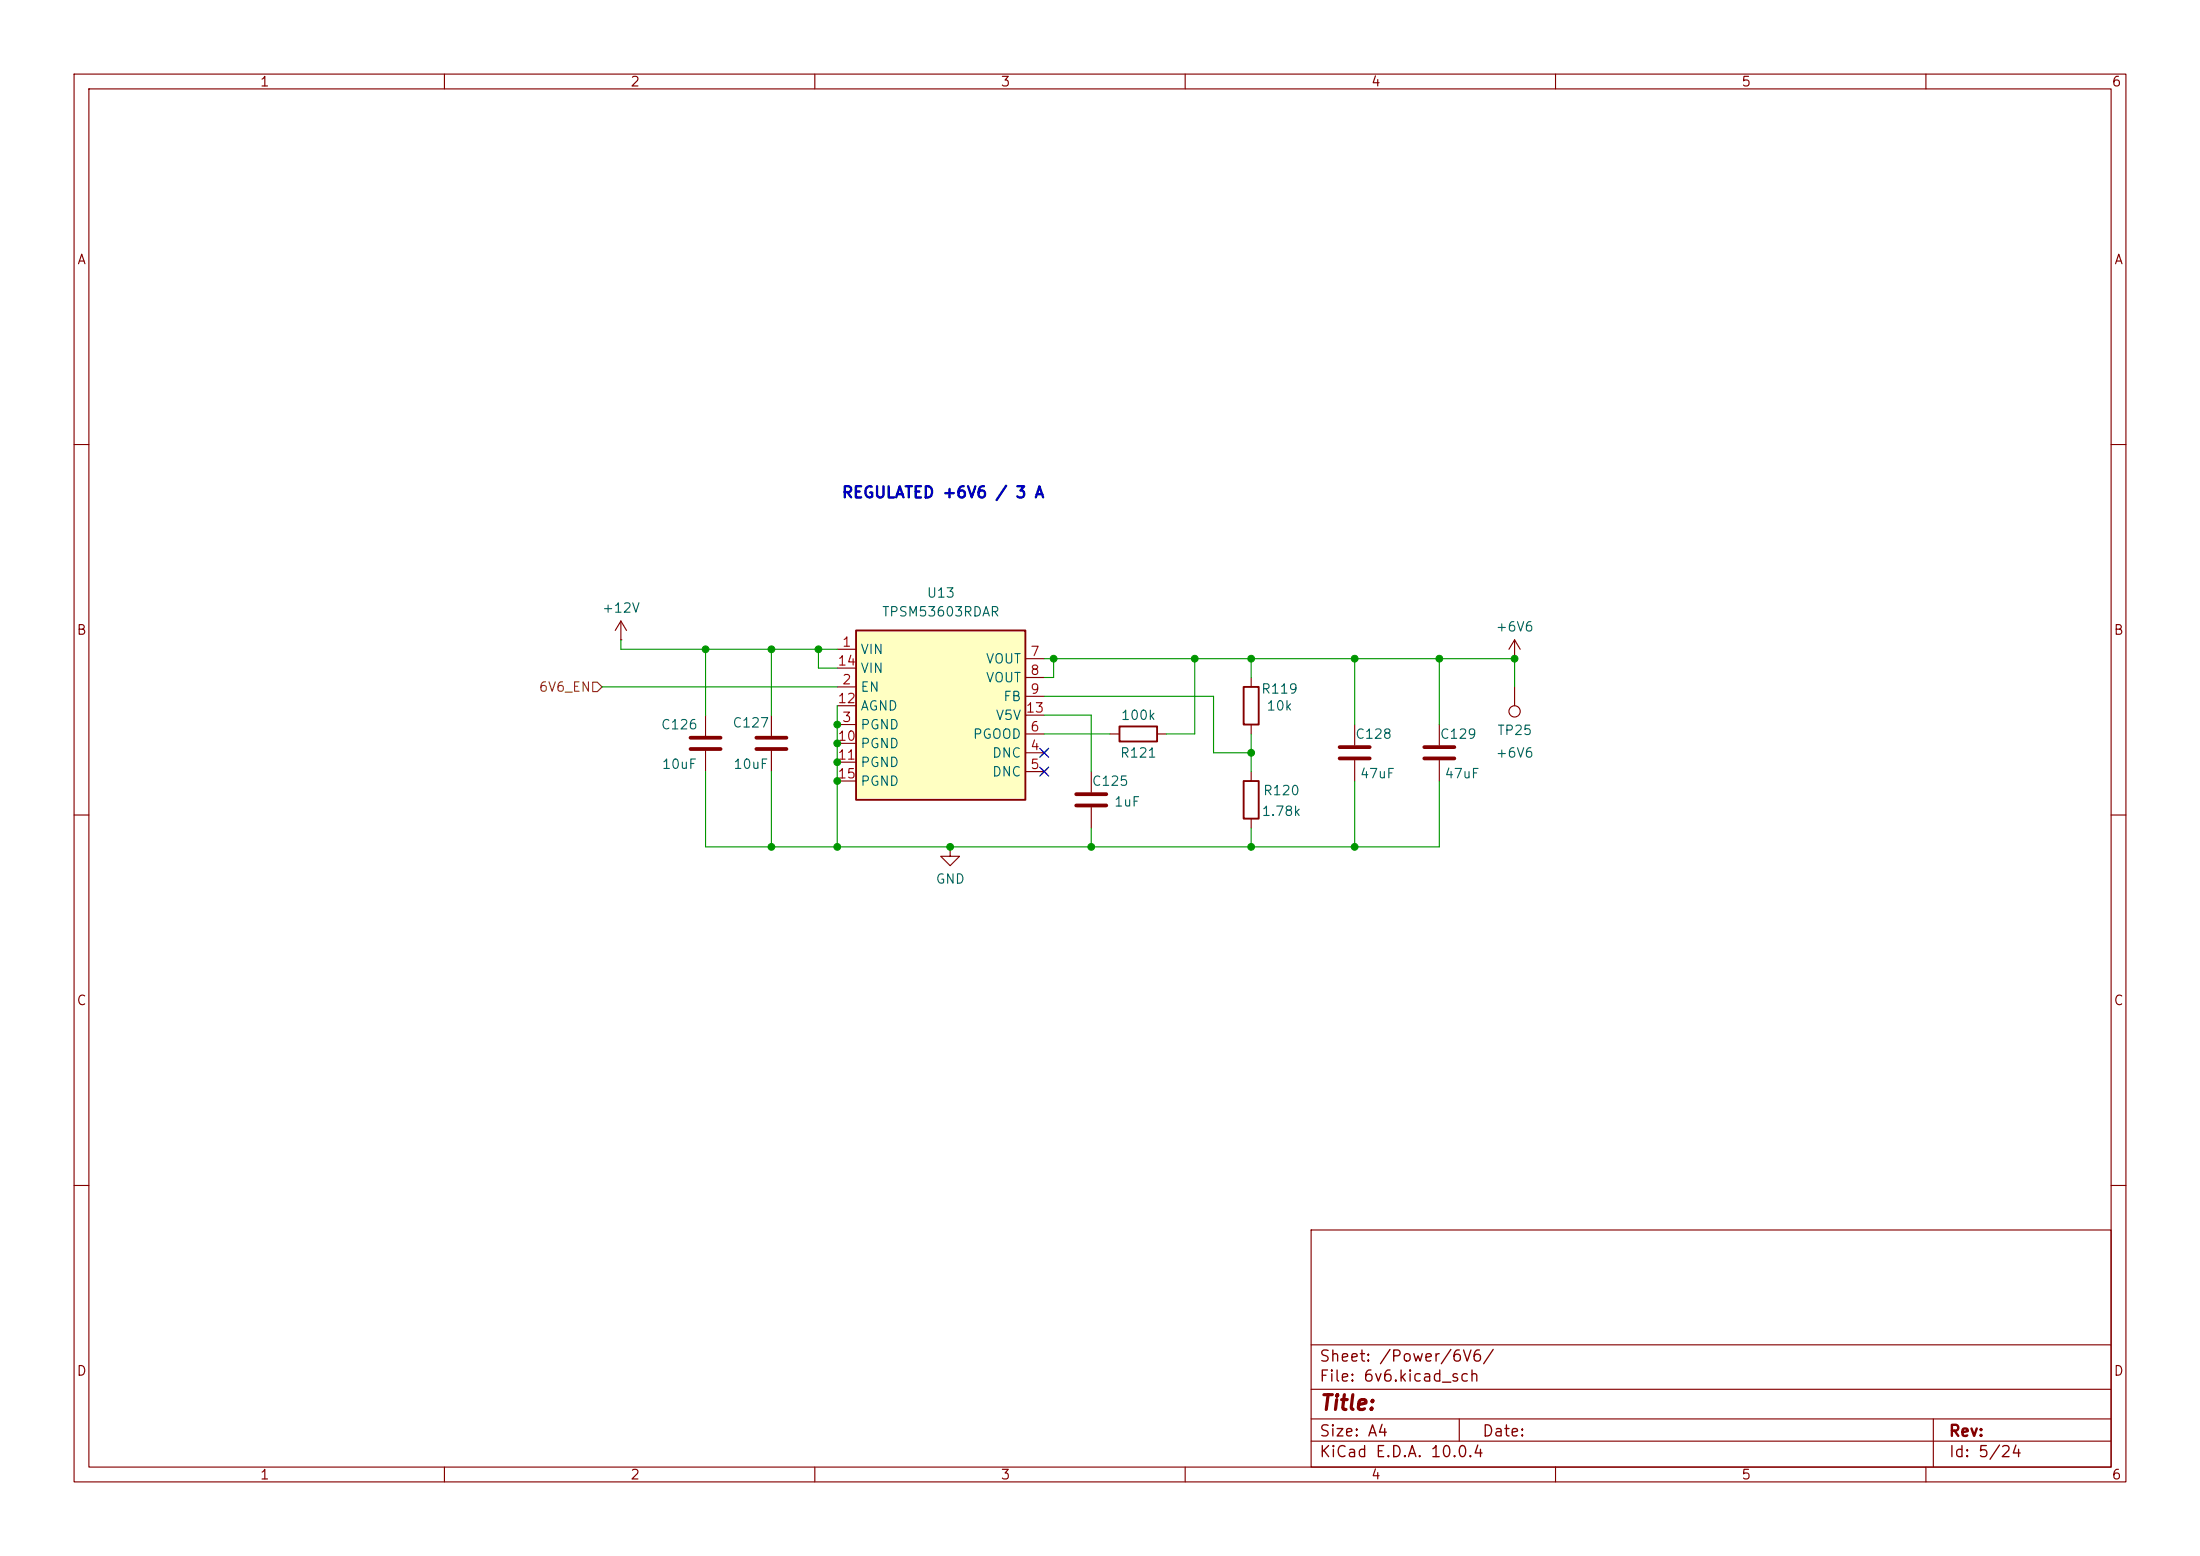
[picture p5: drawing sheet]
<svg xmlns="http://www.w3.org/2000/svg" width="297mm" height="210mm" viewBox="0 0 297 210" stroke-linecap="round" stroke-linejoin="round" font-family="sans-serif">
<g fill="none" stroke="#840000" stroke-width=".15">
<path d="M10 10h277v190h-277zM12 12h273v186h-273zM60 10v2M110 10v2M160 10v2M210 10v2M260 10v2M10 60h2M285 60h2M83.8 86.4h.1M83.8 83.8l-.7 1.3M83.8 83.8l.8 1.3"/>
<path d="M83.8 83.8v2.6M104.1 96.5v2.8M149.9 99.1h1.2M156.2 99.1h1.3M168.9 91.4v1.3M168.9 97.8v1.3M194.3 97.8v2.8M204.5 88.9h.1M204.5 86.4v2.5M204.5 92.7v2.6M204.5 86.4l-.8 1.2M204.5 86.4l.7 1.2"/>
<path d="M10 110h2M104.1 101.3v2.8M168.9 104.1v1.3M168.9 110.5v1.3M194.3 102.6v2.8M285 110h2M10 160h2M177 166h108v32h-108zM285 160h2M60 198v2M110 198v2M160 198v2"/>
<path d="M177 194.5h108M177 191.5h108M177 187.5h108M177 181.5h108M197 191.5v3M210 198v2M260 198v2M261 191.5v6.5"/>
<circle cx="204.5" cy="96" r=".76"/>
</g>
<path d="M102.1 99.6h4.1M102.1 101.1h4.1M192.3 100.8h4M192.3 102.4h4" fill="none" stroke="#840000" stroke-width=".51"/>
<path d="M151.1 98h5.1v2.1h-5.1zM167.9 92.7h2v5.1h-2zM167.9 105.4h2v5.1h-2z" fill="none" stroke="#840000" stroke-width=".25"/>
<path d="M115.6 85.1h22.8v22.9h-22.8z" fill="#ffffc2"/>
<path d="M115.6 85.1h22.8v22.9h-22.8z" fill="none" stroke="#840000" stroke-width=".25"/>
<g fill="none" stroke="#840000" stroke-width=".15">
<path d="M95.2 96.5v2.8M113 87.6h2.6M113 92.7h2.6M113 97.8h2.6M113 95.3h2.6M113 90.2h2.6M138.4 99.1h2.6M138.4 88.9h2.6M138.4 91.4h2.6M138.4 94h2.6M138.4 96.5h2.6M182.9 97.8v2.8"/>
<path d="M95.2 101.3v2.8M113 100.3h2.6M113 102.9h2.6M113 105.4h2.6M128.3 114.3v1.3h1.2l-1.2 1.2-1.3-1.2h1.3M128.3 114.3h.1M138.4 101.6h2.6M138.4 104.1h2.6M140.6 101.2l.8 .8M140.6 103.8l.8 .7M141.4 101.2l-.8 .8M141.4 103.8l-.8 .7"/>
<path d="M147.3 104.1v2.8M147.3 109v2.8M182.9 102.6v2.8"/>
</g>
<path d="M93.2 99.6h4.1M93.2 101.1h4.1M145.3 107.2h4.1M145.3 108.7h4.1M180.8 100.8h4.1M180.8 102.4h4.1" fill="none" stroke="#840000" stroke-width=".51"/>
<path d="M80 92.1h.6l.7 .6-.7 .6h-.6z" fill="none" stroke="#725600" stroke-width=".15"/>
<g fill="none" stroke="#009600" stroke-width=".15">
<path d="M81.3 92.7h31.7M83.8 86.4v1.2h29.2M95.2 87.6v8.9M104.1 87.6v8.9M110.5 87.6v2.6h2.5M113 95.3v19M141 88.9h63.5v3.8M141 94h22.8v7.6h5.1M141 96.5h6.3v7.6M141 99.1h8.9M142.2 88.9v2.5h-1.2M161.3 88.9v10.2h-3.8"/>
<path d="M168.9 88.9v2.5M168.9 99.1v5M182.9 88.9v8.9M194.3 88.9v8.9M95.2 104.1v10.2h99.1v-8.9M104.1 104.1v10.2M147.3 111.8v2.5M168.9 111.8v2.5M182.9 105.4v8.9"/>
</g>
<path d="M140.4 103.5l1.2 1.2M140.4 101l1.2 1.2M141.6 103.5l-1.2 1.2M141.6 101l-1.2 1.2" fill="none" stroke="#000084" stroke-width=".15"/>
<g fill="#009600" stroke="#009600" stroke-width=".14">
<circle cx="204.5" cy="88.9" r=".46"/>
<circle cx="194.3" cy="88.9" r=".46"/>
<circle cx="182.9" cy="114.3" r=".46"/>
<circle cx="168.9" cy="114.3" r=".46"/>
<circle cx="182.9" cy="88.9" r=".46"/>
<circle cx="142.2" cy="88.9" r=".46"/>
<circle cx="161.3" cy="88.9" r=".46"/>
<circle cx="113" cy="100.3" r=".46"/>
<circle cx="113" cy="114.3" r=".46"/>
<circle cx="128.3" cy="114.3" r=".46"/>
<circle cx="113" cy="97.8" r=".46"/>
<circle cx="113" cy="102.9" r=".46"/>
<circle cx="95.2" cy="87.6" r=".46"/>
<circle cx="104.1" cy="114.3" r=".46"/>
<circle cx="113" cy="105.4" r=".46"/>
<circle cx="110.5" cy="87.6" r=".46"/>
<circle cx="104.1" cy="87.6" r=".46"/>
<circle cx="147.3" cy="114.3" r=".46"/>
<circle cx="168.9" cy="88.9" r=".46"/>
<circle cx="168.9" cy="101.6" r=".46"/>
</g>
<text font-size="2" fill="#840000" x="178" y="190.8">Title:</text>
<text font-size="1.5" fill="#0000c2" x="113.5" y="67.6">REGULATED +6V6 / 3 A</text>
<g font-size="1.5" fill="#840000">
<text x="178" y="184.2">Sheet: /Power/6V6/</text>
<text x="178" y="186.9">File: 6v6.kicad_sch</text>
<text x="178" y="197.1">KiCad E.D.A. 10.0.4</text>
<text x="178" y="194.3">Size: A4</text>
<text x="200" y="194.3">Date:</text>
<text x="263" y="194.3">Rev:</text>
<text x="263" y="197.1">Id: 5/24</text>
</g>
<g font-size="1.3" fill="#840000">
<text x="35" y="12">1</text>
<text x="85" y="12">2</text>
<text x="135" y="12">3</text>
<text x="185" y="12">4</text>
<text x="235" y="12">5</text>
<text x="285" y="12">6</text>
<text x="10.3" y="36">A</text>
<text x="285.3" y="36">A</text>
<text x="10.3" y="86">B</text>
<text x="285.3" y="86">B</text>
<text x="10.3" y="136">C</text>
<text x="285.3" y="136">C</text>
<text x="10.3" y="186">D</text>
<text x="285.3" y="186">D</text>
<text x="35" y="200">1</text>
<text x="85" y="200">2</text>
<text x="135" y="200">3</text>
<text x="185" y="200">4</text>
<text x="235" y="200">5</text>
<text x="285" y="200">6</text>
</g>
<g font-size="1.3" fill="#006464">
<text x="81.2" y="83">+12V</text>
<text x="119" y="83.5">TPSM53603RDAR</text>
<text x="125" y="81">U13</text>
<text x="116.1" y="88.6">VIN</text>
<text x="133" y="89.9">VOUT</text>
<text x="201.8" y="85.6">+6V6</text>
<text x="116.1" y="93.7">EN</text>
<text x="116.1" y="91.1">VIN</text>
<text x="133" y="92.4">VOUT</text>
<text x="135.4" y="95">FB</text>
<text x="170.2" y="93.9">R119</text>
<text x="89.1" y="98.8">C126</text>
<text x="98.8" y="98.5">C127</text>
<text x="116.1" y="98.8">PGND</text>
<text x="116.1" y="101.3">PGND</text>
<text x="116.1" y="96.2">AGND</text>
<text x="131.2" y="100">PGOOD</text>
<text x="134.3" y="97.5">V5V</text>
<text x="151.2" y="97.5">100k</text>
<text x="170.9" y="96.2">10k</text>
<text x="182.9" y="100">C128</text>
<text x="194.3" y="100">C129</text>
<text x="202" y="99.5">TP25</text>
<text x="89.3" y="104.1">10uF</text>
<text x="98.9" y="104.1">10uF</text>
<text x="116.1" y="103.8">PGND</text>
<text x="116.1" y="106.4">PGND</text>
<text x="133.8" y="102.6">DNC</text>
<text x="133.8" y="105.1">DNC</text>
<text x="147.3" y="106.4">C125</text>
<text x="151.1" y="102.6">R121</text>
<text x="170.4" y="107.7">R120</text>
<text x="183.5" y="105.4">47uF</text>
<text x="194.9" y="105.4">47uF</text>
<text x="201.8" y="102.6">+6V6</text>
<text x="150.3" y="109.2">1uF</text>
<text x="170.2" y="110.4">1.78k</text>
<text x="126.2" y="119.6">GND</text>
</g>
<g font-size="1.3" fill="#a90000">
<text x="113.6" y="87.6">1</text>
<text x="139" y="88.9">7</text>
<text x="113" y="95.2">12</text>
<text x="113" y="90.1">14</text>
<text x="113.6" y="92.7">2</text>
<text x="139" y="91.4">8</text>
<text x="139" y="94">9</text>
<text x="113" y="100.3">10</text>
<text x="113.6" y="97.8">3</text>
<text x="138.4" y="96.5">13</text>
<text x="139" y="101.6">4</text>
<text x="139" y="99">6</text>
<text x="113" y="102.8">11</text>
<text x="113" y="105.4">15</text>
<text x="139" y="104.1">5</text>
</g>
<text font-size="1.3" fill="#725600" x="72.7" y="93.7">6V6_EN</text>
</svg>
